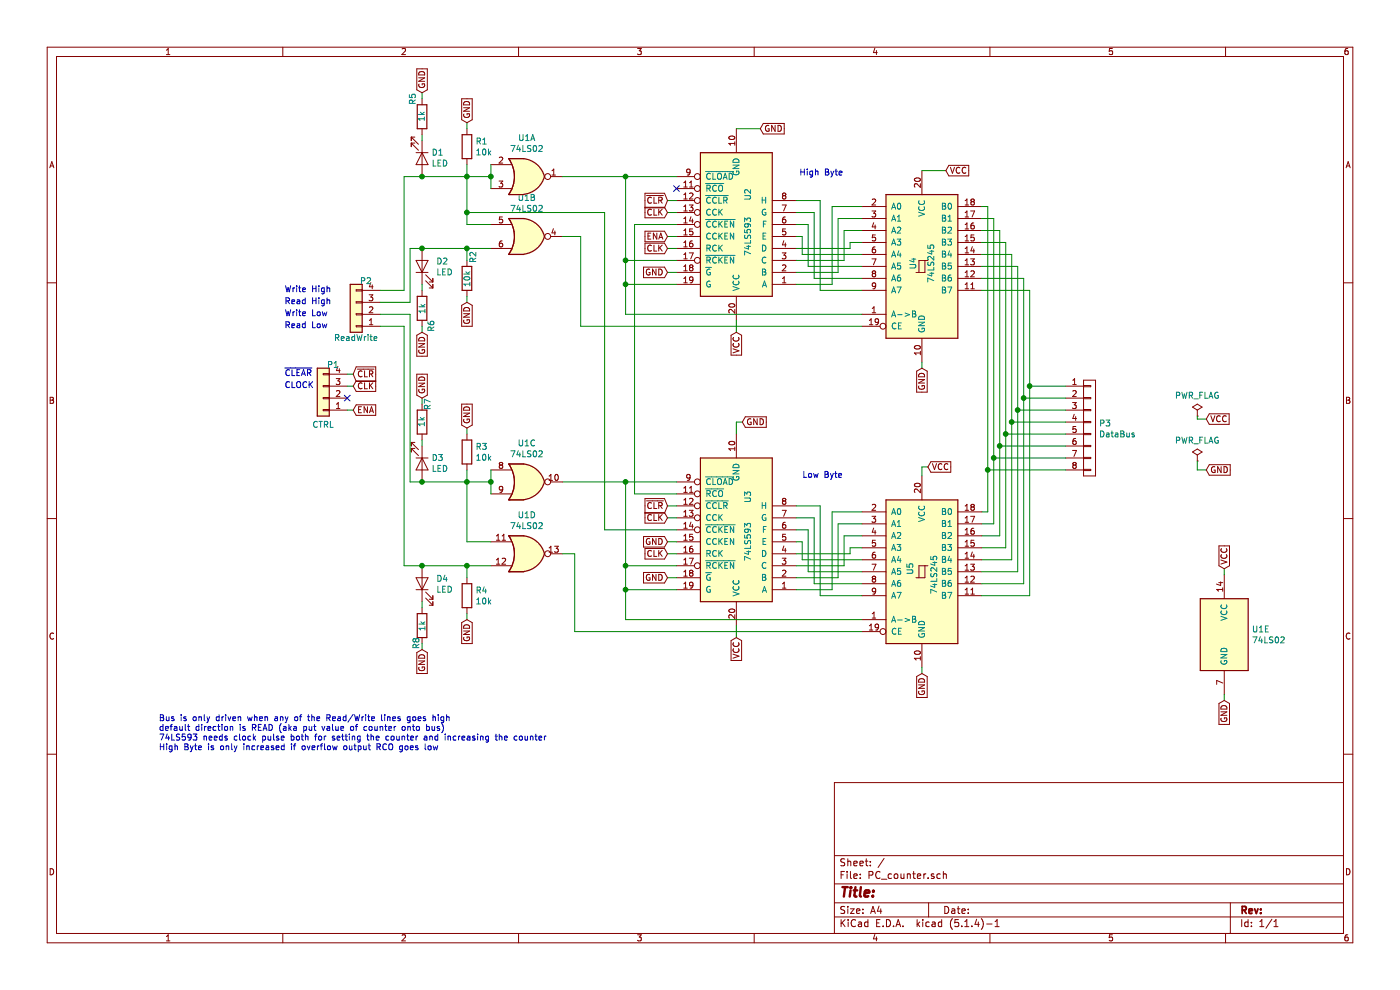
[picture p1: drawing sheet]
EESchema Schematic File Version 4
LIBS:PC_counter-cache
EELAYER 30 0
EELAYER END
$Descr A4 11693 8268
encoding utf-8
Sheet 1 1
Title ""
Date ""
Rev ""
Comp ""
Comment1 ""
Comment2 ""
Comment3 ""
Comment4 ""
$EndDescr
$Comp
L 74xx:74LS245 U4
U 1 1
P 7700 2225
F 0 "U4" V 7625 2250 50  0000 C CNN
F 1 "74LS245" V 7775 2250 50  0000 C CNN
F 2 "" H 7700 2225 50  0001 C CNN
F 3 "http://www.ti.com/lit/gpn/sn74LS245" H 7700 2225 50  0001 C CNN
	1    7700 2225
	1    0    0    -1  
$EndComp
$Comp
L 74xx:74LS245 U5
U 1 1
P 7700 4775
F 0 "U5" V 7600 4800 50  0000 C CNN
F 1 "74LS245" V 7800 4750 50  0000 C CNN
F 2 "" H 7700 4775 50  0001 C CNN
F 3 "http://www.ti.com/lit/gpn/sn74LS245" H 7700 4775 50  0001 C CNN
	1    7700 4775
	1    0    0    -1  
$EndComp
$Comp
L 74xx:74LS02 U1
U 1 1
P 4400 1475
F 0 "U1" H 4400 1800 50  0000 C CNN
F 1 "74LS02" H 4400 1709 50  0000 C CNN
F 2 "" H 4400 1475 50  0001 C CNN
F 3 "http://www.ti.com/lit/gpn/sn74ls02" H 4400 1475 50  0001 C CNN
	1    4400 1475
	1    0    0    -1  
$EndComp
$Comp
L 74xx:74LS02 U1
U 2 1
P 4400 1975
F 0 "U1" H 4400 2300 50  0000 C CNN
F 1 "74LS02" H 4400 2209 50  0000 C CNN
F 2 "" H 4400 1975 50  0001 C CNN
F 3 "http://www.ti.com/lit/gpn/sn74ls02" H 4400 1975 50  0001 C CNN
	2    4400 1975
	1    0    0    -1  
$EndComp
$Comp
L 74xx:74LS02 U1
U 3 1
P 4400 4025
F 0 "U1" H 4400 4350 50  0000 C CNN
F 1 "74LS02" H 4400 4259 50  0000 C CNN
F 2 "" H 4400 4025 50  0001 C CNN
F 3 "http://www.ti.com/lit/gpn/sn74ls02" H 4400 4025 50  0001 C CNN
	3    4400 4025
	1    0    0    -1  
$EndComp
$Comp
L 74xx:74LS02 U1
U 4 1
P 4400 4625
F 0 "U1" H 4400 4950 50  0000 C CNN
F 1 "74LS02" H 4400 4859 50  0000 C CNN
F 2 "" H 4400 4625 50  0001 C CNN
F 3 "http://www.ti.com/lit/gpn/sn74ls02" H 4400 4625 50  0001 C CNN
	4    4400 4625
	1    0    0    -1  
$EndComp
$Comp
L 74xx:74LS02 U1
U 5 1
P 10225 5300
F 0 "U1" H 10455 5346 50  0000 L CNN
F 1 "74LS02" H 10455 5255 50  0000 L CNN
F 2 "" H 10225 5300 50  0001 C CNN
F 3 "http://www.ti.com/lit/gpn/sn74ls02" H 10225 5300 50  0001 C CNN
	5    10225 5300
	1    0    0    -1  
$EndComp
$Comp
L mykicad_library:74LS593 U2
U 1 1
P 6150 1875
F 0 "U2" V 6050 1625 50  0000 C CNN
F 1 "74LS593" V 6050 1975 50  0000 C CNN
F 2 "" H 6150 1875 50  0001 C CNN
F 3 "http://www.ti.com/lit/gpn/sn74LS245" H 6150 1875 50  0001 C CNN
	1    6150 1875
	-1   0    0    1   
$EndComp
$Comp
L mykicad_library:74LS593 U3
U 1 1
P 6150 4425
F 0 "U3" V 6050 4150 50  0000 C CNN
F 1 "74LS593" V 6050 4525 50  0000 C CNN
F 2 "" H 6150 4425 50  0001 C CNN
F 3 "http://www.ti.com/lit/gpn/sn74LS245" H 6150 4425 50  0001 C CNN
	1    6150 4425
	-1   0    0    1   
$EndComp
Wire Wire Line
	6950 2375 6950 1725
Wire Wire Line
	6950 1725 7200 1725
Wire Wire Line
	7000 2275 7000 1825
Wire Wire Line
	7000 1825 7200 1825
Wire Wire Line
	7050 2175 7050 1925
Wire Wire Line
	7050 1925 7200 1925
Wire Wire Line
	7100 2075 7100 2025
Wire Wire Line
	7100 2025 7200 2025
Wire Wire Line
	6650 2375 6950 2375
Wire Wire Line
	6650 2275 7000 2275
Wire Wire Line
	6650 2175 7050 2175
Wire Wire Line
	6650 2075 7100 2075
Wire Wire Line
	6650 1975 6700 1975
Wire Wire Line
	6700 1975 6700 2125
Wire Wire Line
	6700 2125 7200 2125
Wire Wire Line
	6650 1875 6750 1875
Wire Wire Line
	6750 1875 6750 2225
Wire Wire Line
	6750 2225 7200 2225
Wire Wire Line
	6650 1775 6800 1775
Wire Wire Line
	6800 1775 6800 2325
Wire Wire Line
	6800 2325 7200 2325
Wire Wire Line
	6650 1675 6850 1675
Wire Wire Line
	6850 1675 6850 2425
Wire Wire Line
	6850 2425 7200 2425
Wire Wire Line
	8200 4275 8250 4275
Wire Wire Line
	8250 1725 8200 1725
Wire Wire Line
	8200 4375 8300 4375
Wire Wire Line
	8300 1825 8200 1825
Wire Wire Line
	8350 1925 8200 1925
Wire Wire Line
	8200 4575 8400 4575
Wire Wire Line
	8400 2025 8200 2025
Wire Wire Line
	8200 4675 8450 4675
Wire Wire Line
	8450 2125 8200 2125
Wire Wire Line
	8200 4775 8500 4775
Wire Wire Line
	8500 2225 8200 2225
Wire Wire Line
	8200 4875 8550 4875
Wire Wire Line
	8200 4975 8600 4975
Wire Wire Line
	6650 4225 6850 4225
Wire Wire Line
	6850 4225 6850 4975
Wire Wire Line
	6850 4975 7200 4975
Wire Wire Line
	6650 4325 6800 4325
Wire Wire Line
	6800 4325 6800 4875
Wire Wire Line
	6800 4875 7200 4875
Wire Wire Line
	6650 4425 6750 4425
Wire Wire Line
	6750 4425 6750 4775
Wire Wire Line
	6750 4775 7200 4775
Wire Wire Line
	6650 4525 6700 4525
Wire Wire Line
	6700 4525 6700 4675
Wire Wire Line
	6700 4675 7200 4675
Wire Wire Line
	6650 4925 6950 4925
Wire Wire Line
	6950 4925 6950 4275
Wire Wire Line
	6950 4275 7200 4275
Wire Wire Line
	6650 4825 7000 4825
Wire Wire Line
	7000 4825 7000 4375
Wire Wire Line
	7000 4375 7200 4375
Wire Wire Line
	6650 4725 7050 4725
Wire Wire Line
	7050 4725 7050 4475
Wire Wire Line
	7050 4475 7200 4475
Wire Wire Line
	6650 4625 7100 4625
Wire Wire Line
	7100 4625 7100 4575
Wire Wire Line
	7100 4575 7200 4575
Wire Wire Line
	7200 2625 5225 2625
Wire Wire Line
	5225 2625 5225 2375
Wire Wire Line
	5225 1475 5650 1475
Wire Wire Line
	5650 2375 5225 2375
Connection ~ 5225 2375
Wire Wire Line
	5225 2375 5225 2175
Wire Wire Line
	4100 1475 4100 1375
Wire Wire Line
	4100 1475 4100 1575
Connection ~ 4100 1475
Wire Wire Line
	4100 1875 3900 1875
Wire Wire Line
	3900 1875 3900 1775
Connection ~ 3900 1475
Wire Wire Line
	3900 1475 4100 1475
Wire Wire Line
	4100 4025 4100 3925
Wire Wire Line
	4100 4025 4100 4125
Connection ~ 4100 4025
Wire Wire Line
	4100 4525 3900 4525
Wire Wire Line
	3900 4525 3900 4025
Connection ~ 3900 4025
Wire Wire Line
	3900 4025 4100 4025
$Comp
L PC_counter-rescue:R-device R2
U 1 1
P 3900 2325
F 0 "R2" V 3950 2450 50  0000 L CNN
F 1 "10k" V 3900 2250 50  0000 L CNN
F 2 "" V 3830 2325 50  0001 C CNN
F 3 "~" H 3900 2325 50  0001 C CNN
	1    3900 2325
	1    0    0    -1  
$EndComp
$Comp
L PC_counter-rescue:R-device R1
U 1 1
P 3900 1225
F 0 "R1" H 3970 1271 50  0000 L CNN
F 1 "10k" H 3970 1180 50  0000 L CNN
F 2 "" V 3830 1225 50  0001 C CNN
F 3 "~" H 3900 1225 50  0001 C CNN
	1    3900 1225
	1    0    0    -1  
$EndComp
$Comp
L PC_counter-rescue:R-device R3
U 1 1
P 3900 3775
F 0 "R3" H 3970 3821 50  0000 L CNN
F 1 "10k" H 3970 3730 50  0000 L CNN
F 2 "" V 3830 3775 50  0001 C CNN
F 3 "~" H 3900 3775 50  0001 C CNN
	1    3900 3775
	1    0    0    -1  
$EndComp
$Comp
L PC_counter-rescue:R-device R4
U 1 1
P 3900 4975
F 0 "R4" H 3970 5021 50  0000 L CNN
F 1 "10k" H 3970 4930 50  0000 L CNN
F 2 "" V 3830 4975 50  0001 C CNN
F 3 "~" H 3900 4975 50  0001 C CNN
	1    3900 4975
	1    0    0    -1  
$EndComp
Wire Wire Line
	3900 1375 3900 1475
Wire Wire Line
	8200 2325 8550 2325
Wire Wire Line
	8200 2425 8600 2425
Wire Wire Line
	8250 1725 8250 3925
Wire Wire Line
	8300 4375 8300 3825
Wire Wire Line
	8350 1925 8350 3725
Wire Wire Line
	8200 4475 8350 4475
Wire Wire Line
	8400 4575 8400 3625
Wire Wire Line
	8450 2125 8450 3525
Wire Wire Line
	8500 4775 8500 3425
Wire Wire Line
	8550 2325 8550 3325
Wire Wire Line
	8600 2425 8600 3225
Wire Wire Line
	3900 4825 3900 4725
Connection ~ 3900 4725
Wire Wire Line
	3900 4725 4100 4725
Wire Wire Line
	3900 3925 3900 4025
Wire Wire Line
	3900 2175 3900 2075
Connection ~ 3900 2075
Wire Wire Line
	3900 2075 4100 2075
Wire Wire Line
	4700 1475 5225 1475
Connection ~ 5225 1475
Wire Wire Line
	4700 1975 4850 1975
Wire Wire Line
	4850 1975 4850 2725
Wire Wire Line
	4850 2725 7200 2725
Wire Wire Line
	4700 4025 5225 4025
Wire Wire Line
	4700 4625 4800 4625
Wire Wire Line
	4800 4625 4800 5275
Wire Wire Line
	4800 5275 7200 5275
Wire Wire Line
	5225 4025 5225 4725
Connection ~ 5225 4025
Connection ~ 5225 4925
Wire Wire Line
	5225 4925 5225 5175
Wire Wire Line
	5225 5175 7200 5175
Wire Wire Line
	5225 4925 5650 4925
Wire Wire Line
	5225 4025 5650 4025
Wire Wire Line
	5650 4125 5300 4125
Wire Wire Line
	5300 4125 5300 1875
Wire Wire Line
	5300 1875 5650 1875
Wire Wire Line
	5050 4425 5050 1775
Wire Wire Line
	5050 1775 3900 1775
Wire Wire Line
	5050 4425 5650 4425
Connection ~ 3900 1775
Wire Wire Line
	3900 1775 3900 1475
Wire Wire Line
	5575 2275 5650 2275
Wire Wire Line
	5650 4525 5575 4525
Wire Wire Line
	5575 4825 5650 4825
Wire Wire Line
	5650 4725 5225 4725
Connection ~ 5225 4725
Wire Wire Line
	5225 4725 5225 4925
Wire Wire Line
	5650 2175 5225 2175
Connection ~ 5225 2175
Wire Wire Line
	5225 2175 5225 1475
Text Notes 2375 3250 0    50   ~ 0
CLOCK
Text Notes 2375 3150 0    50   ~ 0
~CLEAR
Text GLabel 7700 3075 3    50   Input ~ 0
GND
Text GLabel 7700 5625 3    50   Input ~ 0
GND
Text GLabel 6200 3525 2    50   Input ~ 0
GND
Text GLabel 3900 5175 3    50   Input ~ 0
GND
Text GLabel 3900 2525 3    50   Input ~ 0
GND
Text GLabel 3900 3575 1    50   Input ~ 0
GND
Text GLabel 3900 1025 1    50   Input ~ 0
GND
Text GLabel 6350 1075 2    50   Input ~ 0
GND
Text GLabel 6150 2775 3    50   Input ~ 0
VCC
Text GLabel 6150 5325 3    50   Input ~ 0
VCC
Text GLabel 7750 3900 2    50   Input ~ 0
VCC
Text GLabel 7900 1425 2    50   Input ~ 0
VCC
Wire Wire Line
	3900 5175 3900 5125
Wire Wire Line
	3900 3575 3900 3625
Wire Wire Line
	6150 5325 6150 5225
Wire Wire Line
	7700 5625 7700 5575
Wire Wire Line
	6150 2775 6150 2675
Wire Wire Line
	7700 3075 7700 3025
Wire Wire Line
	7900 1425 7700 1425
Wire Wire Line
	6350 1075 6150 1075
Wire Wire Line
	3900 1025 3900 1075
Wire Wire Line
	3900 2525 3900 2475
Text GLabel 10225 5850 3    50   Input ~ 0
GND
Text GLabel 10225 4750 1    50   Input ~ 0
VCC
Wire Wire Line
	10225 4800 10225 4750
Wire Wire Line
	10225 5850 10225 5800
$Comp
L PC_counter-rescue:CONN_01X08-conn P3
U 1 1
P 9100 3575
F 0 "P3" H 9178 3616 50  0000 L CNN
F 1 "DataBus" H 9178 3525 50  0000 L CNN
F 2 "" H 9100 3575 50  0000 C CNN
F 3 "" H 9100 3575 50  0000 C CNN
	1    9100 3575
	1    0    0    -1  
$EndComp
Wire Wire Line
	8900 3925 8250 3925
Connection ~ 8250 3925
Wire Wire Line
	8250 3925 8250 4275
Wire Wire Line
	8900 3825 8300 3825
Connection ~ 8300 3825
Wire Wire Line
	8300 3825 8300 1825
Wire Wire Line
	8900 3725 8350 3725
Connection ~ 8350 3725
Wire Wire Line
	8350 3725 8350 4475
Wire Wire Line
	8900 3625 8400 3625
Connection ~ 8400 3625
Wire Wire Line
	8400 3625 8400 2025
Wire Wire Line
	8900 3525 8450 3525
Connection ~ 8450 3525
Wire Wire Line
	8450 3525 8450 4675
Wire Wire Line
	8900 3425 8500 3425
Connection ~ 8500 3425
Wire Wire Line
	8500 3425 8500 2225
Wire Wire Line
	8900 3325 8550 3325
Connection ~ 8550 3325
Wire Wire Line
	8550 3325 8550 4875
Wire Wire Line
	8900 3225 8600 3225
Connection ~ 8600 3225
Wire Wire Line
	8600 3225 8600 4975
Text Notes 2375 2450 0    50   ~ 0
Write High
Text Notes 2375 2550 0    50   ~ 0
Read High
Text Notes 2375 2650 0    50   ~ 0
Write Low
Text Notes 2375 2750 0    50   ~ 0
Read Low
$Comp
L Connector_Generic:Conn_01x04 P2
U 1 1
P 2975 2625
F 0 "P2" H 2894 2350 50  0000 C CNN
F 1 "ReadWrite" H 2975 2825 50  0000 C CNN
F 2 "" H 2975 2625 50  0000 C CNN
F 3 "" H 2975 2625 50  0000 C CNN
	1    2975 2625
	-1   0    0    1   
$EndComp
Wire Wire Line
	3375 1475 3375 2425
Wire Wire Line
	3375 2425 3175 2425
Wire Wire Line
	3375 1475 3525 1475
Wire Wire Line
	3175 2525 3425 2525
Wire Wire Line
	3425 2525 3425 2075
Wire Wire Line
	3425 2075 3525 2075
Wire Wire Line
	3425 4025 3425 2625
Wire Wire Line
	3425 2625 3175 2625
Wire Wire Line
	3425 4025 3525 4025
Wire Wire Line
	3175 2725 3375 2725
Wire Wire Line
	3375 2725 3375 4725
Wire Wire Line
	3375 4725 3525 4725
Text GLabel 2950 3225 2    50   Input ~ 0
CLK
Text GLabel 5575 4625 0    50   Input ~ 0
CLK
Text GLabel 5575 4325 0    50   Input ~ 0
CLK
Text GLabel 5575 2075 0    50   Input ~ 0
CLK
Text GLabel 5575 1775 0    50   Input ~ 0
CLK
Wire Wire Line
	5575 1775 5650 1775
Wire Wire Line
	5575 2075 5650 2075
Wire Wire Line
	5575 4325 5650 4325
Wire Wire Line
	5575 4625 5650 4625
Wire Wire Line
	2900 3225 2950 3225
Text GLabel 2950 3125 2    50   Input ~ 0
~CLR
Text GLabel 5575 1675 0    50   Input ~ 0
~CLR
Wire Wire Line
	5575 1675 5650 1675
Text GLabel 5575 4225 0    50   Input ~ 0
~CLR
Wire Wire Line
	5575 4225 5650 4225
Wire Wire Line
	2900 3125 2950 3125
$Comp
L Connector_Generic:Conn_01x04 P1
U 1 1
P 2700 3325
F 0 "P1" H 2619 3050 50  0000 C CNN
F 1 "CTRL" H 2700 3550 50  0000 C CNN
F 2 "" H 2700 3325 50  0000 C CNN
F 3 "" H 2700 3325 50  0000 C CNN
	1    2700 3325
	-1   0    0    1   
$EndComp
NoConn ~ 2900 3325
Text GLabel 2950 3425 2    50   Input ~ 0
ENA
Wire Wire Line
	2900 3425 2950 3425
Text GLabel 5575 1975 0    50   Input ~ 0
ENA
Wire Wire Line
	5575 1975 5650 1975
Text GLabel 5575 2275 0    50   Input ~ 0
GND
NoConn ~ 5650 1575
Text GLabel 5575 4825 0    50   Input ~ 0
GND
Text GLabel 5575 4525 0    50   Input ~ 0
GND
Wire Wire Line
	6150 3625 6150 3525
Wire Wire Line
	6150 3525 6200 3525
Wire Wire Line
	7750 3900 7700 3900
Wire Wire Line
	7700 3900 7700 3975
Text GLabel 10075 3500 2    50   Input ~ 0
VCC
Text GLabel 10075 3925 2    50   Input ~ 0
GND
$Comp
L power:PWR_FLAG #FLG0101
U 1 1
P 10000 3475
F 0 "#FLG0101" H 10000 3550 50  0001 C CNN
F 1 "PWR_FLAG" H 10000 3648 50  0000 C CNN
F 2 "" H 10000 3475 50  0001 C CNN
F 3 "~" H 10000 3475 50  0001 C CNN
	1    10000 3475
	1    0    0    -1  
$EndComp
$Comp
L power:PWR_FLAG #FLG0102
U 1 1
P 10000 3850
F 0 "#FLG0102" H 10000 3925 50  0001 C CNN
F 1 "PWR_FLAG" H 10000 4023 50  0000 C CNN
F 2 "" H 10000 3850 50  0001 C CNN
F 3 "~" H 10000 3850 50  0001 C CNN
	1    10000 3850
	1    0    0    -1  
$EndComp
Wire Wire Line
	10000 3850 10000 3925
Wire Wire Line
	10000 3925 10075 3925
Wire Wire Line
	10075 3500 10000 3500
Wire Wire Line
	10000 3500 10000 3475
Text Notes 1325 6275 0    50   ~ 0
Bus is only driven when any of the Read/Write lines goes high\ndefault direction is READ (aka put value of counter onto bus)\n74LS593 needs clock pulse both for setting the counter and increasing the counter\nHigh Byte is only increased if overflow output RCO goes low
Text Notes 6675 1475 0    50   ~ 0
High Byte
Text Notes 6700 4000 0    50   ~ 0
Low Byte
$Comp
L Device:LED D4
U 1 1
P 3525 4875
F 0 "D4" V 3564 4758 50  0000 R CNN
F 1 "LED" V 3473 4758 50  0000 R CNN
F 2 "" H 3525 4875 50  0001 C CNN
F 3 "~" H 3525 4875 50  0001 C CNN
	1    3525 4875
	0    -1   -1   0   
$EndComp
Connection ~ 3525 4725
Wire Wire Line
	3525 4725 3900 4725
$Comp
L Device:LED D3
U 1 1
P 3525 3875
F 0 "D3" V 3472 3953 50  0000 L CNN
F 1 "LED" V 3563 3953 50  0000 L CNN
F 2 "" H 3525 3875 50  0001 C CNN
F 3 "~" H 3525 3875 50  0001 C CNN
	1    3525 3875
	0    1    1    0   
$EndComp
Connection ~ 3525 4025
Wire Wire Line
	3525 4025 3900 4025
Connection ~ 3525 1475
$Comp
L Device:LED D2
U 1 1
P 3525 2225
F 0 "D2" V 3564 2108 50  0000 R CNN
F 1 "LED" V 3473 2108 50  0000 R CNN
F 2 "" H 3525 2225 50  0001 C CNN
F 3 "~" H 3525 2225 50  0001 C CNN
	1    3525 2225
	0    -1   -1   0   
$EndComp
Connection ~ 3525 2075
Wire Wire Line
	3525 2075 3900 2075
$Comp
L PC_counter-rescue:R-device R6
U 1 1
P 3525 2575
F 0 "R6" V 3600 2375 50  0000 L CNN
F 1 "1k" V 3525 2525 50  0000 L CNN
F 2 "" V 3455 2575 50  0001 C CNN
F 3 "~" H 3525 2575 50  0001 C CNN
	1    3525 2575
	1    0    0    -1  
$EndComp
Text GLabel 3525 2775 3    50   Input ~ 0
GND
Wire Wire Line
	3525 2775 3525 2725
Wire Wire Line
	3525 2375 3525 2425
$Comp
L PC_counter-rescue:R-device R7
U 1 1
P 3525 3525
F 0 "R7" V 3475 3325 50  0000 L CNN
F 1 "1k" V 3525 3475 50  0000 L CNN
F 2 "" V 3455 3525 50  0001 C CNN
F 3 "~" H 3525 3525 50  0001 C CNN
	1    3525 3525
	-1   0    0    1   
$EndComp
Text GLabel 3525 3325 1    50   Input ~ 0
GND
Wire Wire Line
	3525 3325 3525 3375
Wire Wire Line
	3525 3725 3525 3675
Wire Wire Line
	3525 1475 3900 1475
$Comp
L Device:LED D1
U 1 1
P 3525 1325
F 0 "D1" V 3472 1403 50  0000 L CNN
F 1 "LED" V 3563 1403 50  0000 L CNN
F 2 "" H 3525 1325 50  0001 C CNN
F 3 "~" H 3525 1325 50  0001 C CNN
	1    3525 1325
	0    1    1    0   
$EndComp
$Comp
L PC_counter-rescue:R-device R5
U 1 1
P 3525 975
F 0 "R5" V 3600 775 50  0000 L CNN
F 1 "1k" V 3525 925 50  0000 L CNN
F 2 "" V 3455 975 50  0001 C CNN
F 3 "~" H 3525 975 50  0001 C CNN
	1    3525 975 
	-1   0    0    1   
$EndComp
Text GLabel 3525 775  1    50   Input ~ 0
GND
Wire Wire Line
	3525 775  3525 825 
Wire Wire Line
	3525 1175 3525 1125
$Comp
L PC_counter-rescue:R-device R8
U 1 1
P 3525 5225
F 0 "R8" V 3475 5025 50  0000 L CNN
F 1 "1k" V 3525 5175 50  0000 L CNN
F 2 "" V 3455 5225 50  0001 C CNN
F 3 "~" H 3525 5225 50  0001 C CNN
	1    3525 5225
	1    0    0    -1  
$EndComp
Text GLabel 3525 5425 3    50   Input ~ 0
GND
Wire Wire Line
	3525 5425 3525 5375
Wire Wire Line
	3525 5025 3525 5075
$EndSCHEMATC
